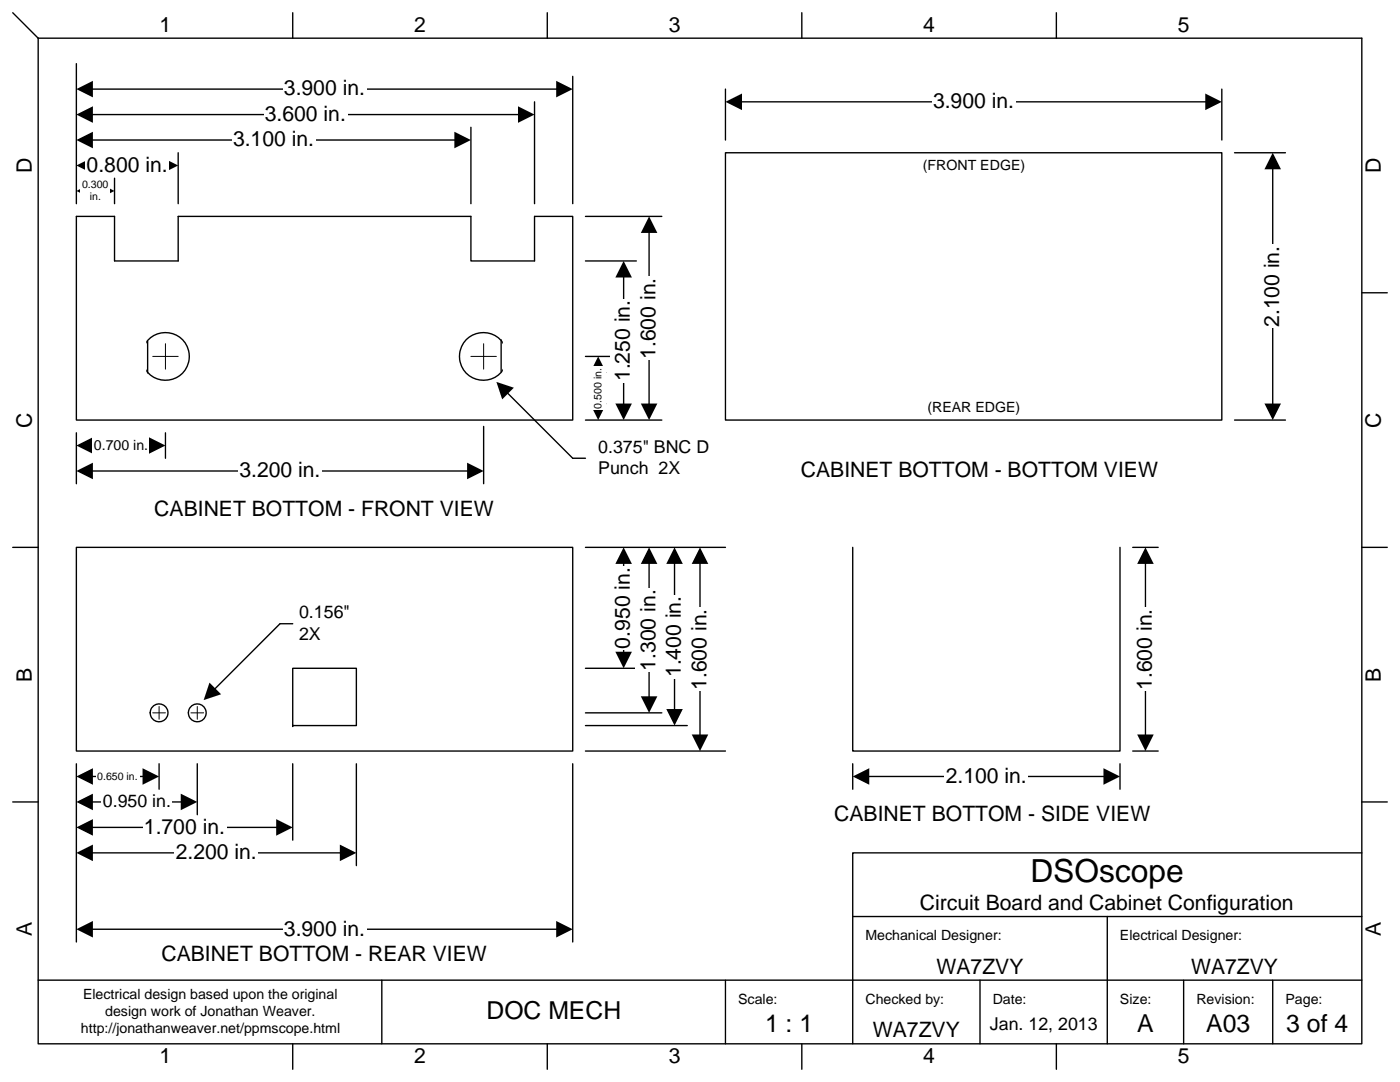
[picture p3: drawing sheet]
<svg xmlns="http://www.w3.org/2000/svg" width="279mm" height="216mm" viewBox="0 0 279 216" stroke-linecap="round" stroke-linejoin="round" font-family="sans-serif">
<g fill="none" stroke="#000" stroke-width=".28">
<path d="M2.5 2.5l5.1 5.1M7.6 7.6h264.2v200.7h-264.2zM58.4 2.5v5.1M109.2 2.5v5.1M144.8 17.8v10.1M160 2.5v5.1M210.8 2.5v5.1M243.8 17.8v10.1M144.8 30.5h99v53.3h-99zM246.4 30.5h10.1M254 33.4v47.5M271.8 58.4h5.1"/>
<path d="M246.4 83.8h10.1M2.5 109.2h5.1M15.2 109.2h99.1v40.7h-99.1zM271.8 109.2h5.1M2.5 160h5.1M271.8 160h5.1M271.8 170.2h-101.6v38.1M7.6 195.6h264.2M76.2 195.6v12.7M144.8 195.6v12.7M170.2 182.9h101.6M195.6 195.6v12.7"/>
<path d="M221 182.9v25.4M236.2 195.6v12.7M254 195.6v12.7M58.4 208.3v5.1M109.2 208.3v5.1M160 208.3v5.1M210.8 208.3v5.1"/>
</g>
<path d="M252.3 80.5l1.7 3.3 1.7-3.3zM254 30.5l1.7 3.3h-3.4z" fill-rule="evenodd" fill="#000"/>
<path d="M251.2 48.8h5.6v16.7h-5.6z" fill="#fff"/>
<path d="M147.7 20.3h93.3" fill="none" stroke="#000" stroke-width=".28"/>
<path d="M144.8 20.3l3.3 1.7v-3.3zM240.5 18.7l3.3 1.6-3.3 1.7z" fill-rule="evenodd" fill="#000"/>
<path d="M185.9 17.5h16.8v5.6h-16.8z" fill="#fff"/>
<path d="M18.1 185.4h93.3" fill="none" stroke="#000" stroke-width=".28"/>
<path d="M15.2 185.4l3.3 1.7v-3.3zM111 183.8l3.3 1.6-3.3 1.7z" fill-rule="evenodd" fill="#000"/>
<path d="M56.4 182.6h16.8v5.6h-16.8z" fill="#fff"/>
<path d="M139.7 112.1v34.9" fill="none" stroke="#000" stroke-width=".28"/>
<path d="M138 146.6l1.7 3.3 1.7-3.3zM139.7 109.2l1.7 3.3h-3.4z" fill-rule="evenodd" fill="#000"/>
<path d="M136.9 121.2h5.6v16.7h-5.6z" fill="#fff"/>
<path d="M22.9 43.2v8.9h12.7v-8.9M94 43.2v8.9h12.7v-8.9" fill="none" stroke="#000" stroke-width=".28"/>
<circle cx="33" cy="71.1" r="4.8" fill="#fff" stroke="#000" stroke-width=".28"/>
<path d="M29.5 68.1v6.3" fill="none" stroke="#000" stroke-width=".28"/>
<path d="M28.4 67.6v7.1" fill="none" stroke="#fff" stroke-width="1.5"/>
<circle cx="96.5" cy="71.1" r="4.8" fill="#fff" stroke="#000" stroke-width=".28"/>
<path d="M15.2 12.7v27.9M18.1 38.1h1.9M100 67.8v6.4" fill="none" stroke="#000" stroke-width=".28"/>
<path d="M101.1 67.6v7.1" fill="none" stroke="#fff" stroke-width="1.5"/>
<path d="M30.5 71.1h5.1M33 68.6v5.1M94 71.1h5.1M96.5 68.6v5.1" fill="none" stroke="#000" stroke-width=".2"/>
<path d="M15.2 38.1l3.3 1.7v-3.4zM19.6 36.4l3.3 1.7-3.3 1.7z" fill-rule="evenodd" fill="#000"/>
<path d="M16.1 35.3h5.9v5.6h-5.9z" fill="#fff"/>
<path d="M18.1 33h14.6" fill="none" stroke="#000" stroke-width=".28"/>
<path d="M15.2 33l3.3 1.7v-3.3zM32.3 31.4l3.3 1.6-3.3 1.7z" fill-rule="evenodd" fill="#000"/>
<path d="M17 30.2h16.8v5.6h-16.8z" fill="#fff"/>
<path d="M18.1 27.9h73" fill="none" stroke="#000" stroke-width=".28"/>
<path d="M15.2 27.9l3.3 1.7v-3.3zM90.7 26.3l3.3 1.6-3.3 1.7z" fill-rule="evenodd" fill="#000"/>
<path d="M46.2 25.1h16.8v5.6h-16.8z" fill="#fff"/>
<path d="M18.1 22.9h85.7M22.9 35.6v5M35.6 30.5v10.1M94 25.4v15.2M106.7 20.3v20.3" fill="none" stroke="#000" stroke-width=".28"/>
<path d="M15.2 22.9l3.3 1.6v-3.3zM103.4 21.2l3.3 1.7-3.3 1.6z" fill-rule="evenodd" fill="#000"/>
<path d="M52.6 20.1h16.7v5.6h-16.7z" fill="#fff"/>
<path d="M18.1 17.8h93.3" fill="none" stroke="#000" stroke-width=".28"/>
<path d="M15.2 17.8l3.3 1.6v-3.3zM111 16.1l3.3 1.7-3.3 1.6z" fill-rule="evenodd" fill="#000"/>
<path d="M56.4 15h16.8v5.6h-16.8z" fill="#fff"/>
<path d="M114.3 15.2v25.4M119.4 74v6.9" fill="none" stroke="#000" stroke-width=".28"/>
<path d="M117.7 80.5l1.7 3.3 1.6-3.3zM119.4 71.1l1.6 3.3h-3.3z" fill-rule="evenodd" fill="#000"/>
<path d="M117.9 73.1h3v8.7h-3z" fill="#fff"/>
<path d="M129.5 46.1v34.8" fill="none" stroke="#000" stroke-width=".28"/>
<path d="M127.9 80.5l1.6 3.3 1.7-3.3zM129.5 43.2l1.7 3.3h-3.3z" fill-rule="evenodd" fill="#000"/>
<path d="M126.7 55.1h5.6v16.8h-5.6z" fill="#fff"/>
<path d="M116.8 43.2h15.3M116.8 52.1h10.2M124.5 55v25.9M116.8 71.1h5.1M116.8 83.8h15.3" fill="none" stroke="#000" stroke-width=".28"/>
<path d="M122.8 80.5l1.7 3.3 1.6-3.3zM124.5 52.1l1.6 3.3h-3.3z" fill-rule="evenodd" fill="#000"/>
<path d="M121.7 59.6h5.6v16.7h-5.6z" fill="#fff"/>
<path d="M22.9 43.2h-7.7v40.6h99.1v-40.6h-7.6M35.6 43.2h58.4M15.2 86.4v10.1M18.1 94h75.5M33 86.4v5M96.5 85.1v11.4" fill="none" stroke="#000" stroke-width=".28"/>
<path d="M15.2 94l3.3 1.6v-3.3zM93.2 92.3l3.3 1.7-3.3 1.6z" fill-rule="evenodd" fill="#000"/>
<path d="M47.5 91.2h16.8v5.6h-16.8z" fill="#fff"/>
<path d="M18.1 88.9h12" fill="none" stroke="#000" stroke-width=".28"/>
<path d="M15.2 88.9l3.3 1.7v-3.4zM29.7 87.2l3.3 1.7-3.3 1.7z" fill-rule="evenodd" fill="#000"/>
<path d="M18.5 87h11.3v3.8h-11.3z" fill="#fff"/>
<path d="M18.1 165.1h37.4" fill="none" stroke="#000" stroke-width=".28"/>
<path d="M15.2 165.1l3.3 1.7v-3.4zM55.1 163.4l3.3 1.7-3.3 1.7z" fill-rule="evenodd" fill="#000"/>
<path d="M28.5 162.3h16.7v5.6h-16.7z" fill="#fff"/>
<path d="M58.4 133.3v11.5h12.7v-11.5z" fill-rule="evenodd" fill="#fff" stroke="#000" stroke-width=".28"/>
<path d="M124.5 112.1v18.4" fill="none" stroke="#000" stroke-width=".28"/>
<path d="M122.8 130l1.7 3.4 1.6-3.4zM124.5 109.2l1.6 3.3h-3.3z" fill-rule="evenodd" fill="#000"/>
<path d="M121.7 112.9h5.6v16.8h-5.6z" fill="#fff"/>
<path d="M134.6 112.1v29.8" fill="none" stroke="#000" stroke-width=".28"/>
<path d="M133 141.5l1.6 3.3 1.7-3.3zM134.6 109.2l1.7 3.3h-3.3z" fill-rule="evenodd" fill="#000"/>
<path d="M131.8 118.6h5.6v16.8h-5.6z" fill="#fff"/>
<path d="M18.1 170.2h50.1" fill="none" stroke="#000" stroke-width=".28"/>
<path d="M15.2 170.2l3.3 1.6v-3.3zM67.8 168.5l3.3 1.7-3.3 1.6z" fill-rule="evenodd" fill="#000"/>
<path d="M34.8 167.4h16.8v5.6h-16.8z" fill="#fff"/>
<g fill="none" stroke="#000" stroke-width=".28">
<path d="M101.1 78.3l13.2 13.1M116.8 109.2h28M170.2 109.2v40.7h53.3v-40.7M226.1 109.2h5M228.6 112.1v34.9M116.8 133.3h10.2M15.2 152.4v35.6M58.4 152.4v15.2M71.1 152.4v20.3M114.3 152.4v35.6M116.8 149.9h28M116.8 144.8h20.4"/>
<path d="M226.1 149.9h5"/>
</g>
<g fill="#000">
<path d="M99.1 76.2l3.5 1.2-2.4 2.3z"/>
<path d="M226.9 146.6l1.7 3.3 1.7-3.3zM228.6 109.2l1.7 3.3h-3.4z" fill-rule="evenodd"/>
</g>
<path d="M225.8 121.2h5.6v16.7h-5.6z" fill="#fff"/>
<path d="M173.1 154.9h47.5" fill="none" stroke="#000" stroke-width=".28"/>
<path d="M170.2 154.9l3.3 1.7v-3.3zM220.2 153.3l3.3 1.6-3.3 1.7z" fill-rule="evenodd" fill="#000"/>
<path d="M188.5 152.1h16.7v5.6h-16.7z" fill="#fff"/>
<path d="M114.3 91.4h2.5M129.5 112.1v27.3M170.2 152.4v5.1M223.5 152.4v5.1" fill="none" stroke="#000" stroke-width=".28"/>
<path d="M127.9 138.9l1.6 3.3 1.7-3.3zM129.5 109.2l1.7 3.3h-3.3z" fill-rule="evenodd" fill="#000"/>
<path d="M126.7 117.4h5.6v16.7h-5.6z" fill="#fff"/>
<path d="M18.1 154.9h10.8M116.8 142.2h15.3" fill="none" stroke="#000" stroke-width=".28"/>
<path d="M15.2 154.9l3.3 1.7v-3.3zM28.4 153.3l3.4 1.6-3.4 1.7z" fill-rule="evenodd" fill="#000"/>
<path d="M19.2 153.4h8.6v3.1h-8.6z" fill="#fff"/>
<path d="M18.1 160h18.4" fill="none" stroke="#000" stroke-width=".28"/>
<path d="M15.2 160l3.3 1.7v-3.3zM36.1 158.4l3.3 1.6-3.3 1.7z" fill-rule="evenodd" fill="#000"/>
<path d="M20.3 157.6h14v4.8h-14z" fill="#fff"/>
<g fill="none" stroke="#000" stroke-width=".28">
<path d="M58.4 124.5h-2.5l-13.2 13.1M31.7 152.4v5.1M39.4 152.4v10.2"/>
<circle cx="31.8" cy="142.2" r="1.78"/>
<circle cx="39.4" cy="142.2" r="1.78"/>
</g>
<path d="M30.5 142.2h2.5M31.7 141v2.5M38.1 142.2h2.5M39.4 141v2.5" fill="none" stroke="#000" stroke-width=".2"/>
<path d="M41.8 136.2l2.3 2.3-3.5 1.2z" fill="#000"/>
<text font-size="6.3" x="205.6" y="175.9">DSOscope</text>
<g font-size="4.9">
<text x="97.1" y="203.4">DOC MECH</text>
<text x="152.7" y="206">1 : 1</text>
<text x="227" y="206">A</text>
<text x="240.7" y="206">A03</text>
<text x="256.7" y="206">3 of 4</text>
</g>
<g font-size="4.2">
<text x="31.9" y="6.3">1</text>
<text x="82.7" y="6.3">2</text>
<text x="133.5" y="6.3">3</text>
<text x="184.3" y="6.3">4</text>
<text x="235.1" y="6.3">5</text>
<text x="56.7" y="19">3.900 in.</text>
<text x="186.2" y="21.6">3.900 in.</text>
<text x="46.5" y="29.2">3.100 in.</text>
<text x="52.9" y="24.1">3.600 in.</text>
<text x="6.3" y="34.5" transform="rotate(-90 6.3 34.5)">D</text>
<text x="17.3" y="34.3">0.800 in.</text>
<text x="275.6" y="34.5" transform="rotate(-90 275.6 34.5)">D</text>
<text x="255.3" y="65.3" transform="rotate(-90 255.3 65.3)">2.100 in.</text>
<text x="130.8" y="71.6" transform="rotate(-90 130.8 71.6)">1.600 in.</text>
<text x="125.7" y="76.1" transform="rotate(-90 125.7 76.1)">1.250 in.</text>
<text x="6.3" y="85.3" transform="rotate(-90 6.3 85.3)">C</text>
<text x="275.6" y="85.3" transform="rotate(-90 275.6 85.3)">C</text>
<text x="47.8" y="95.2">3.200 in.</text>
<text x="159.8" y="95.3">CABINET BOTTOM - BOTTOM VIEW</text>
<text x="30.8" y="102.9">CABINET BOTTOM - FRONT VIEW</text>
<text x="125.7" y="129.4" transform="rotate(-90 125.7 129.4)">0.950 in.</text>
<text x="6.3" y="136" transform="rotate(-90 6.3 136)">B</text>
<text x="130.8" y="133.9" transform="rotate(-90 130.8 133.9)">1.300 in.</text>
<text x="135.9" y="135.1" transform="rotate(-90 135.9 135.1)">1.400 in.</text>
<text x="141" y="137.7" transform="rotate(-90 141 137.7)">1.600 in.</text>
<text x="229.9" y="137.7" transform="rotate(-90 229.9 137.7)">1.600 in.</text>
<text x="275.6" y="136" transform="rotate(-90 275.6 136)">B</text>
<text x="188.7" y="156.2">2.100 in.</text>
<text x="28.7" y="166.4">1.700 in.</text>
<text x="166.5" y="163.8">CABINET BOTTOM - SIDE VIEW</text>
<text x="35.1" y="171.4">2.200 in.</text>
<text x="183.6" y="181.6">Circuit Board and Cabinet Configuration</text>
<text x="6.3" y="186.8" transform="rotate(-90 6.3 186.8)">A</text>
<text x="32.2" y="191.8">CABINET BOTTOM - REAR VIEW</text>
<text x="56.7" y="186.7">3.900 in.</text>
<text x="275.6" y="186.8" transform="rotate(-90 275.6 186.8)">A</text>
<text x="186.9" y="194.3">WA7ZVY</text>
<text x="237.7" y="194.3">WA7ZVY</text>
<text x="174.2" y="207">WA7ZVY</text>
<text x="31.9" y="212.1">1</text>
<text x="82.7" y="212.1">2</text>
<text x="133.5" y="212.1">3</text>
<text x="184.3" y="212.1">4</text>
<text x="235.1" y="212.1">5</text>
</g>
<g font-size="3.5">
<text x="119.4" y="90.4">0.375&quot; BNC D</text>
<text x="119.4" y="94.6">Punch 2X</text>
<text x="59.7" y="123.4">0.156&quot;</text>
<text x="59.7" y="127.6">2X</text>
<text x="20.5" y="161.1">0.950 in.</text>
<text x="197.6" y="205.5">Jan. 12, 2013</text>
</g>
<g font-size="2.8">
<text x="184.2" y="33.9">(FRONT EDGE)</text>
<text x="185.1" y="82.1">(REAR EDGE)</text>
<text x="18.7" y="89.7">0.700 in.</text>
<text x="172.7" y="187.5">Mechanical Designer:</text>
<text x="223.5" y="187.5">Electrical Designer:</text>
<text x="16.6" y="199.4">Electrical design based upon the original</text>
<text x="21" y="202.8">design work of Jonathan Weaver.</text>
<text x="147.3" y="200.2">Scale:</text>
<text x="172.7" y="200.2">Checked by:</text>
<text x="198.1" y="200.2">Date:</text>
<text x="223.5" y="200.2">Size:</text>
<text x="238.8" y="200.2">Revision:</text>
<text x="256.5" y="200.2">Page:</text>
<text x="16.2" y="206.2">http://jonathanweaver.net/ppmscope.html</text>
</g>
<g font-size="2.1">
<text x="16.4" y="37.5">0.300</text>
<text x="17.9" y="40">in.</text>
<text x="120" y="81.6" transform="rotate(-90 120 81.6)">0.500 in.</text>
<text x="19.4" y="155.6">0.650 in.</text>
</g>
</svg>
